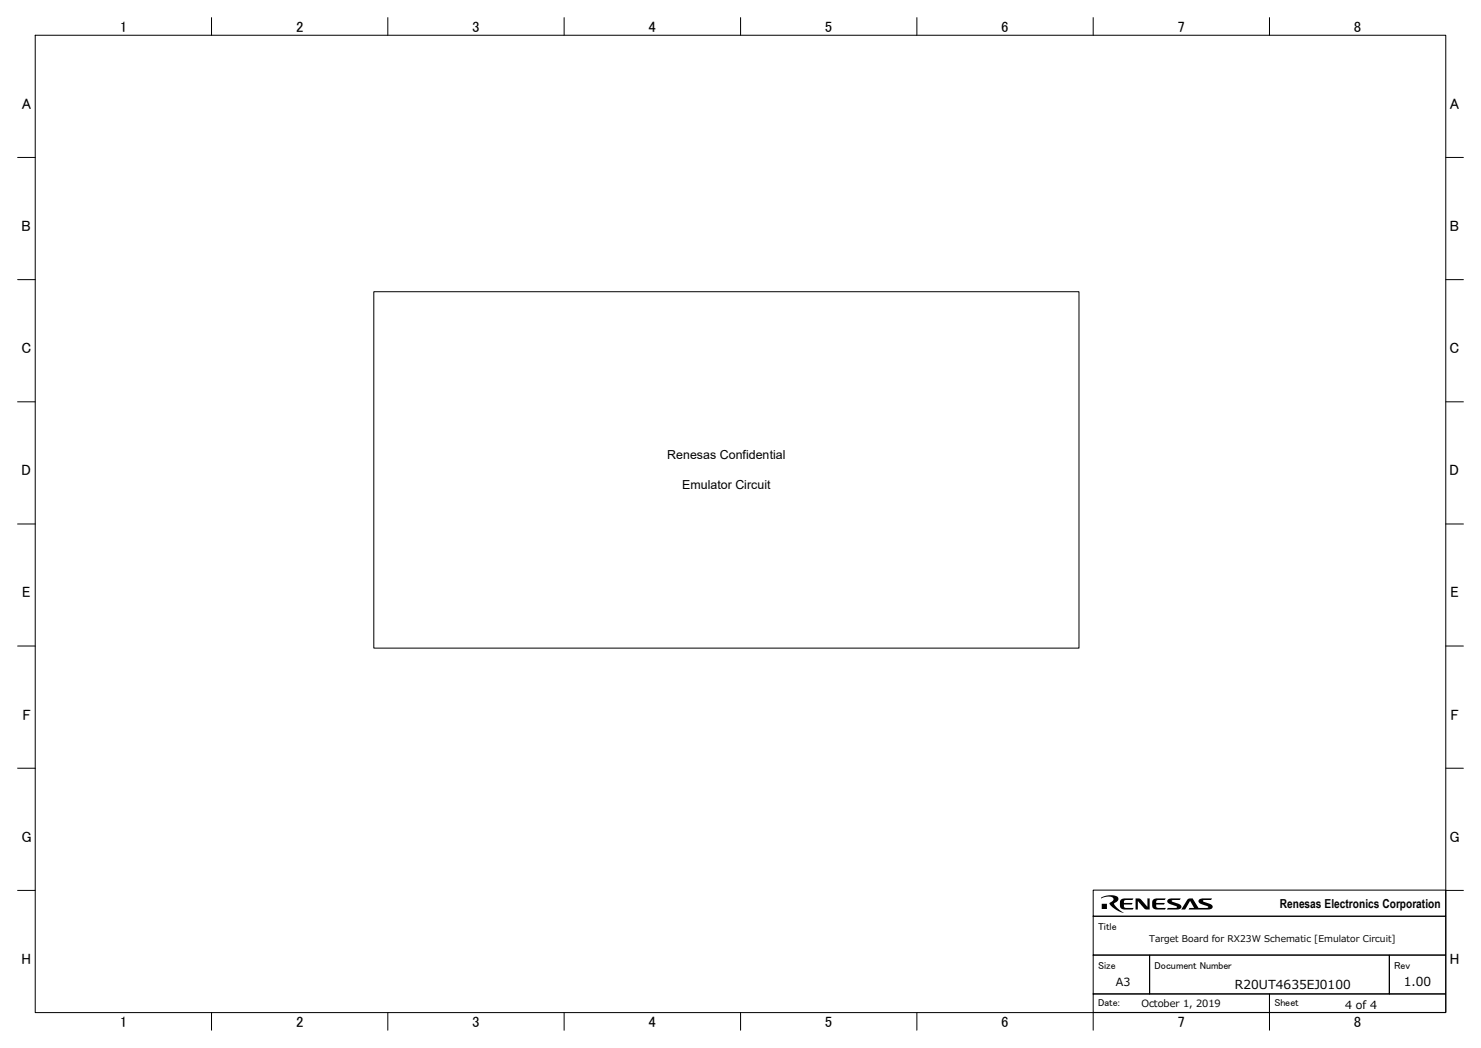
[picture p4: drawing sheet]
<svg xmlns="http://www.w3.org/2000/svg" width="420mm" height="297mm" viewBox="0 0 420 297" stroke-linecap="round" stroke-linejoin="round" font-family="sans-serif">
<g fill="none" stroke="#000" stroke-width=".28">
<path d="M10 10h400v277h-400zM60 5v5M110 5v5M160 5v5M210 5v5M260 5v5M310 5v5M360 5v5M5 44.6h5M410 44.6h5M5 79.2h5M410 79.2h5"/>
<path d="M5 113.9h5M410 113.9h5M5 148.5h5M410 148.5h5M5 183.1h5M410 183.1h5M5 217.7h5M410 217.7h5M5 252.3h5M310 259.7h100v11h-100zM310 252.3h100v7.4h-100zM410 252.3h5"/>
<path d="M310 270.7h16v11h-16zM326 270.7h68v11h-68zM394 270.7h16v11h-16zM60 287v5M110 287v5M160 287v5M210 287v5M260 287v5M310 287v5M310 281.7h50v5.2h-50zM360 281.7h50v5.2h-50zM360 287v5"/>
</g>
<path d="M312.4 256.1h1.5v1.5h-1.5zM312.3 254.3l2.4-.6 2 .3a.99 .99 0 0 1 .4 1.1 .99 .99 0 0 1-.9 .8 .77 .77 0 0 0 .3 1.1l2.2 1.7-1.8-.6-1.8-1.3a.63 .63 0 0 1-.4-.7 .63 .63 0 0 1 .6-.6 .8 .8 0 0 0 .3-1 .8 .8 0 0 0-1-.4l-1.1 .1-1.3 .5zM317.9 255l.9-.4h2.6l-.3 .5h-1.8l-.5 .2-.1 .6h2.5l-.3 .4-2.2 .1 .2 .8 2.6 .1-.3 .5h-2.1a1.2 1.2 0 0 1-1.5-1.2v-1.1zM322 254.6l1.4 .1 2 2.3v-2.4h.6v3.2l-1.4-.2-1.9-2.2v2.4h-.7zM327 255l1-.4h2.6l-.3 .5h-1.9l-.5 .2v.6h2.4l-.3 .4-2.1 .1 .2 .8 2.5 .1-.3 .5h-2a1.2 1.2 0 0 1-1.6-1.2l.1-1.1zM331.2 254.9l.9-.3h2.7l-.3 .5h-2a.23 .23 0 0 0-.2 .2 .23 .23 0 0 0 .2 .3l1.4 .4a.96 .96 0 0 1 1 1.3l-.9 .4-3.1 .1 .3-.5h2.4a.23 .23 0 0 0 .2-.2 .23 .23 0 0 0-.2-.3l-1.4-.4a.96 .96 0 0 1-1.1-1.3zM336.8 254.8l1.4-.2 1.7 2.7h2.5a.23 .23 0 0 0 .2-.2 .23 .23 0 0 0-.2-.3l-1.4-.4a.97 .97 0 0 1-1-1.3l.9-.5h2.8l-.3 .5h-2.1a.23 .23 0 0 0-.2 .2 .23 .23 0 0 0 .3 .3l1.3 .4a.96 .96 0 0 1 1.1 1.3l-1 .5h-5.7l.2-.5h1.3l-1.1-1.9-1.4 2.4h-1.1z" fill="#000"/>
<path d="M106 82.7h200v101h-200z" fill="#fff"/>
<path d="M106 82.7h200v101h-200z" fill="none" stroke="#000" stroke-width=".28"/>
<g font-size="4.2">
<text x="34" y="9">1</text>
<text x="83.9" y="9">2</text>
<text x="133.9" y="9">3</text>
<text x="183.9" y="9">4</text>
<text x="233.9" y="9">5</text>
<text x="283.9" y="9">6</text>
<text x="333.9" y="9">7</text>
<text x="383.9" y="9">8</text>
<text x="6.2" y="30.8">A</text>
<text x="411.1" y="30.8">A</text>
<text x="6.1" y="65.4">B</text>
<text x="411.1" y="65.4">B</text>
<text x="6.1" y="100">C</text>
<text x="411.1" y="100">C</text>
<text x="6.1" y="134.7">D</text>
<text x="411.1" y="134.7">D</text>
<text x="6.3" y="169.3">E</text>
<text x="411.3" y="169.3">E</text>
<text x="6.3" y="203.9">F</text>
<text x="411.3" y="203.9">F</text>
<text x="6.1" y="238.5">G</text>
<text x="411.1" y="238.5">G</text>
<text x="6.1" y="273.1">H</text>
<text x="411.1" y="273.1">H</text>
<text x="34" y="291">1</text>
<text x="83.9" y="291">2</text>
<text x="133.9" y="291">3</text>
<text x="183.9" y="291">4</text>
<text x="233.9" y="291">5</text>
<text x="283.9" y="291">6</text>
<text x="333.9" y="291">7</text>
<text x="383.9" y="291">8</text>
</g>
<g font-size="3.5">
<text x="189.2" y="130">Renesas Confidential</text>
<text x="193.5" y="138.5">Emulator Circuit</text>
<text x="362.9" y="257.2">Renesas Electronics Corporation</text>
<text x="350.2" y="280.2">R20UT4635EJ0100</text>
<text x="398.1" y="279.5">1.00</text>
</g>
<g font-size="3.2">
<text x="316.4" y="279.4">A3</text>
<text x="381.5" y="285.8">4 of 4</text>
</g>
<g font-size="2.8">
<text x="311.4" y="263.6">Title</text>
<text x="311.4" y="274.6">Size</text>
<text x="327.4" y="274.6">Document Number</text>
<text x="395.4" y="274.6">Rev</text>
<text x="311.4" y="285.2">Date:</text>
<text x="323.7" y="285.3">October 1, 2019</text>
<text x="361.4" y="285.2">Sheet</text>
</g>
<text font-size="2.6" x="325.8" y="267">Target Board for RX23W Schematic [Emulator Circuit]</text>
</svg>
